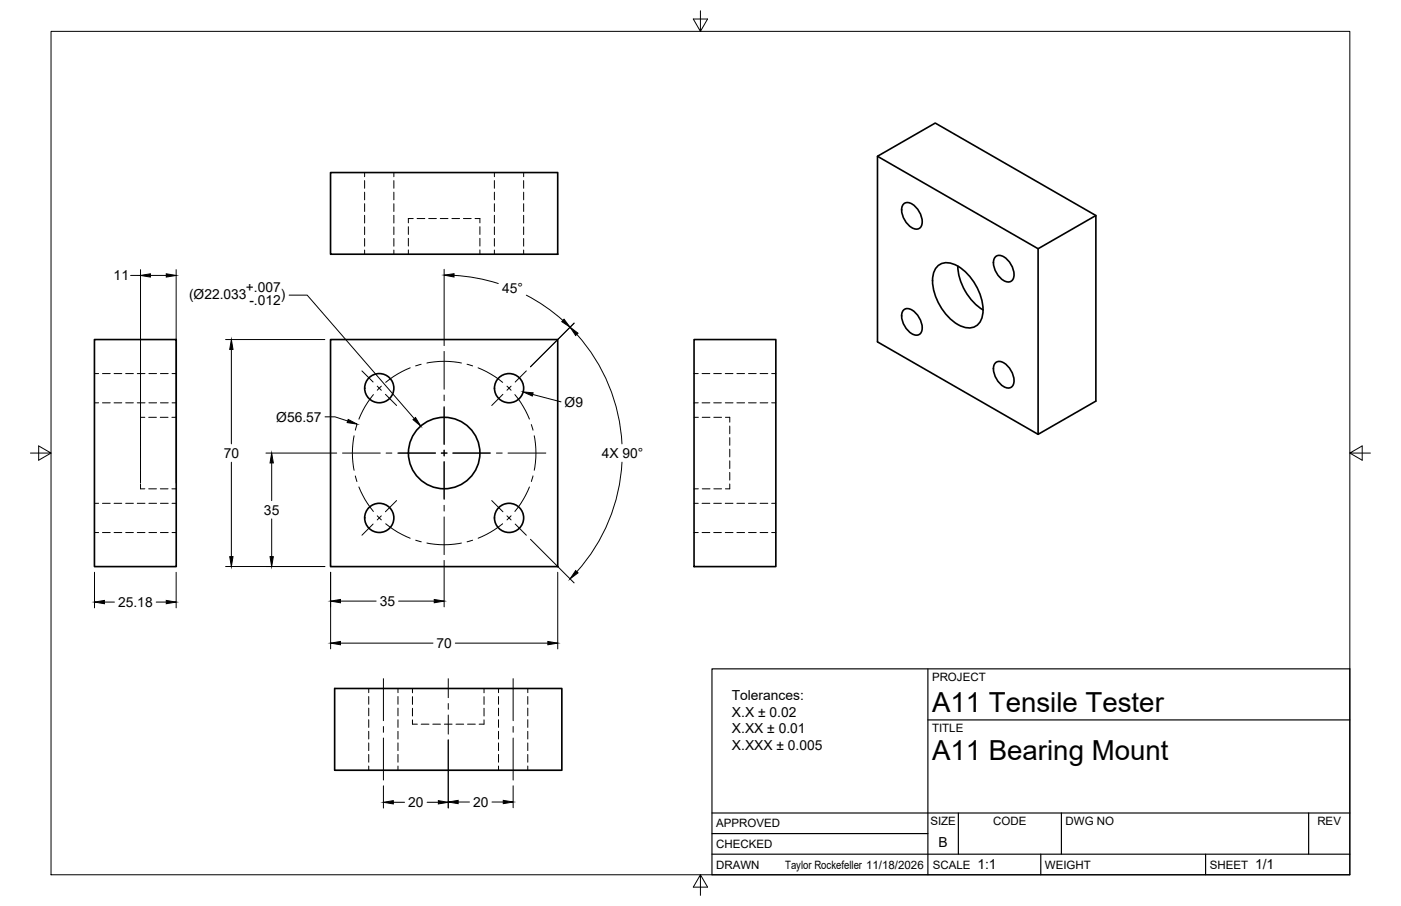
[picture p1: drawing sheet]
<svg xmlns="http://www.w3.org/2000/svg" width="432mm" height="279mm" viewBox="0 0 432 279" stroke-linecap="round" stroke-linejoin="round" font-family="sans-serif">
<!-- layer: Visible -->
<g fill="none" stroke="#000" stroke-width=".51">
<path d="M101.9 53.2h70v25.2h-70zM270.4 48.2l49.6 28.5 17.8-10.2v57.2l-17.8 10.2v-57.2M278.4 63a2.31 2.31 0 0 1 3.3 .3 6.4 6.4 0 0 1 2.3 6.4 1.88 1.88 0 0 1-2.9 .5 6.4 6.4 0 0 1-3-6.8zM306.7 79.3a2.31 2.31 0 0 1 3.3 .3 6.4 6.4 0 0 1 2.3 6.4 1.88 1.88 0 0 1-2.9 .5 6.4 6.4 0 0 1-3-6.8zM337.8 66.5l-49.6-28.5-17.8 10.2v57.2l49.6 28.5M278.4 95.7a2.31 2.31 0 0 1 3.3 .3 6.4 6.4 0 0 1 2.3 6.4 1.88 1.88 0 0 1-2.9 .5 6.4 6.4 0 0 1-3-6.8zM289 82a5.6 5.6 0 0 1 7.2 .7 17 17 0 0 1 6.7 14 4.4 4.4 0 0 1-6.6 3.9 16.6 16.6 0 0 1-8.8-15.2 5.4 5.4 0 0 1 1.5-3.4zM295.2 82a17.2 17.2 0 0 0 7.8 13.6M29.1 104.7h25.2v70h-25.2zM101.9 104.7h70v70h-70zM213.9 104.7h25.2v70h-25.2zM306.7 112a2.31 2.31 0 0 1 3.3 .3 6.4 6.4 0 0 1 2.3 6.4 1.88 1.88 0 0 1-2.9 .5 6.4 6.4 0 0 1-3-6.8z"/>
<path d="M103.1 212.3h70.1v25.2h-70.1z"/>
<circle cx="116.9" cy="119.7" r="4.5"/>
<circle cx="156.9" cy="119.7" r="4.5"/>
<circle cx="136.9" cy="139.7" r="11"/>
<circle cx="116.9" cy="159.7" r="4.5"/>
<circle cx="156.9" cy="159.7" r="4.5"/>
</g>
<!-- layer: Hidden -->
<g fill="none" stroke="#000" stroke-width=".31">
<path d="M112.4 53.2v1.3M112.4 55.7v2.4M112.4 59.3v2.3M121.4 53.2v1.3M121.4 55.7v2.4M121.4 59.3v2.3M152.4 53.2v1.3M152.4 55.7v2.4M152.4 59.3v2.3M161.4 53.2v1.3M161.4 55.7v2.4M161.4 59.3v2.3"/>
<path d="M112.4 62.8v2.4M112.4 66.4v2.4M112.4 70v2.3M112.4 73.6v2.3M112.4 77.1v1.3M121.4 62.8v2.4M121.4 66.4v2.4M121.4 70v2.3M121.4 73.6v2.3M121.4 77.1v1.3M125.9 69.9v2.4M125.9 73.5v2.4"/>
<path d="M125.9 77.1v1.3M127.4 67.4h-1.5v1.3M128.5 67.4h2.4M132.1 67.4h2.4M135.7 67.4h2.4M139.3 67.4h2.3M142.8 67.4h2.4M146.4 67.4h1.5v1.3M147.9 69.9v2.4M147.9 73.5v2.4M147.9 77.1v1.3M152.4 62.8v2.4"/>
<path d="M152.4 66.4v2.4M152.4 70v2.3M152.4 73.6v2.3M152.4 77.1v1.3M161.4 62.8v2.4M161.4 66.4v2.4M161.4 70v2.3M161.4 73.6v2.3M161.4 77.1v1.3M29.1 115.2h1.3M31.6 115.2h2.4M35.2 115.2h2.3"/>
<path d="M38.7 115.2h2.4M42.3 115.2h2.4M45.9 115.2h2.4M49.4 115.2h2.4M53 115.2h1.3M213.9 115.2h1.3M216.4 115.2h2.4M220 115.2h2.3M223.5 115.2h2.4M227.1 115.2h2.4M230.7 115.2h2.4M234.3 115.2h2.3"/>
<path d="M237.8 115.2h1.3M29.1 124.2h1.3M31.6 124.2h2.4M35.2 124.2h2.3M38.7 124.2h2.4M42.3 124.2h2.4M43.3 138.5v2.4M43.3 135v2.3M43.3 131.4v2.4M44.6 128.7h-1.3v1.5M45.8 128.7h2.4M45.9 124.2h2.4"/>
<path d="M49.4 128.7h2.4M49.4 124.2h2.4M53 128.7h1.3M53 124.2h1.3M213.9 124.2h1.3M213.9 128.7h1.3M216.4 124.2h2.4M216.4 128.7h2.4M220 124.2h2.3M220 128.7h2.4M223.5 124.2h2.4M223.6 128.7h1.3v1.5"/>
<path d="M224.9 131.4v2.4M224.9 135v2.3M224.9 138.5v2.4M227.1 124.2h2.4M230.7 124.2h2.4M234.3 124.2h2.3M237.8 124.2h1.3M29.1 155.2h1.3M31.6 155.2h2.4M35.2 155.2h2.3M38.7 155.2h2.4M42.3 155.2h2.4"/>
<path d="M43.3 149.2v1.5h1.3M43.3 145.7v2.4M43.3 142.1v2.4M45.8 150.7h2.4M45.9 155.2h2.4M49.4 150.7h2.4M49.4 155.2h2.4M53 150.7h1.3M53 155.2h1.3M213.9 155.2h1.3M213.9 150.7h1.3M216.4 155.2h2.4"/>
<path d="M216.4 150.7h2.4M220 155.2h2.3M220 150.7h2.4M223.5 155.2h2.4M224.9 142.1v2.4M224.9 145.7v2.4M224.9 149.2v1.5h-1.3M227.1 155.2h2.4M230.7 155.2h2.4M234.3 155.2h2.3M237.8 155.2h1.3M29.1 164.2h1.3"/>
<path d="M31.6 164.2h2.4M35.2 164.2h2.3M38.7 164.2h2.4M42.3 164.2h2.4M45.9 164.2h2.4M49.4 164.2h2.4M53 164.2h1.3M213.9 164.2h1.3M216.4 164.2h2.4M220 164.2h2.3M223.5 164.2h2.4M227.1 164.2h2.4"/>
<path d="M230.7 164.2h2.4M234.3 164.2h2.3M237.8 164.2h1.3M113.6 212.3v1.3M113.6 214.8v2.4M113.6 218.4v2.3M122.7 212.3v1.3M122.7 214.8v2.4M122.7 218.4v2.3M127.1 212.3v1.4M127.1 214.8v2.4M127.1 218.4v2.4"/>
<path d="M149.2 212.3v1.4M149.2 214.8v2.4M149.2 218.4v2.4M153.6 212.3v1.3M153.6 214.8v2.4M153.6 218.4v2.3M162.7 212.3v1.3M162.7 214.8v2.4M162.7 218.4v2.3M113.6 222v2.3M113.6 225.5v2.4M113.6 229.1v2.4"/>
<path d="M113.6 232.7v2.4M113.6 236.2v1.3M122.7 222v2.3M122.7 225.5v2.4M122.7 229.1v2.4M122.7 232.7v2.4M122.7 236.2v1.3M127.1 222v1.3h1.5M129.8 223.3h2.4M133.4 223.3h2.4M137 223.3h2.3M140.5 223.3h2.4"/>
<path d="M144.1 223.3h2.4M149.2 222v1.3h-1.5M153.6 222v2.3M153.6 225.5v2.4M153.6 229.1v2.4M153.6 232.7v2.4M153.6 236.2v1.3M162.7 222v2.3M162.7 225.5v2.4M162.7 229.1v2.4M162.7 232.7v2.4M162.7 236.2v1.3"/>
</g>
<!-- layer: Border -->
<path d="M15.7 9.7h400.3v260.1h-400.3zM215.9 3.3v6.4l-2.2-3.8h4.4l-2.2 3.8M9.4 139.7h6.3l-3.8-2.2v4.4l3.8-2.2M416 139.7l3.8 2.2v-4.4l-3.8 2.2h6.4M215.9 269.8l2.2 3.8h-4.4l2.2-3.8v6.3" fill="none" stroke="#000" stroke-width=".31"/>
<!-- layer: Titleblock -->
<path d="M219.4 206.3h196.6v63.5h-196.6zM286 206.3v63.5M286 222h130M219.4 257.1h66.6M219.4 250.7h196.6M295.4 250.7v12.7M327.1 250.7v12.7M403.3 250.7v12.7M219.4 263.4h196.6M320.8 263.4v6.4M371.6 263.4v6.4" fill="none" stroke="#000" stroke-width=".36"/>
<!-- layer: Smart Centers -->
<g fill="none" stroke="#000" stroke-width=".31">
<path d="M111.5 114.4l3.5 3.4M116.3 119.1l1.2 1.3M117.5 119.1l-1.2 1.2M126.4 113.4l-3.8 1.9-3.7 2.6M129.8 112.3l-1.7 .5M131.6 112a27 27 0 0 1 10.6 0M136.9 108.4v11.6M144 112.3l1.7 .5M147.3 113.4l3.9 1.9 3.7 2.6M156.3 119.1l1.2 1.2M157.5 119.1l-1.2 1.3M162.2 114.4l-3.4 3.4"/>
<path d="M105.6 139.7h11.6M109.1 134.4a27 27 0 0 0 0 10.6M110 130.9l-.5 1.8M115.1 121.7l-2.6 3.7-1.9 3.9M118.8 121.6l3.4 3.5M119 139.7h1.8M122.6 139.7h11.6M136 139.7h1.8M136.9 121.8v1.8M136.9 125.4v11.6M136.9 138.8v1.8M139.6 139.7h11.6"/>
<path d="M153 139.7h1.8M155 121.6l-3.4 3.5M156.6 139.7h11.6M158.7 121.7l2.6 3.7 1.9 3.8M163.8 130.9l.5 1.8M164.7 134.4a27 27 0 0 1 0 10.6M109.5 146.8l.5 1.7M110.6 150.2l1.9 3.9 2.6 3.6M116.3 159.1l1.2 1.2M117.5 159.1l-1.2 1.2M122.2 154.4l-3.4 3.4M136.9 142.4v11.6"/>
<path d="M136.9 155.8v1.8M136.9 159.4v11.6M151.6 154.4l3.4 3.4M156.3 159.1l1.2 1.2M157.5 159.1l-1.2 1.2M163.2 150.2l-1.9 3.9-2.6 3.6M164.3 146.8l-.5 1.7M115 161.6l-3.5 3.5M118.9 161.5l3.7 2.6 3.8 1.9M128.1 166.6l1.7 .5M131.6 167.5a27 27 0 0 0 10.6 0M145.7 166.6l-1.7 .5"/>
<path d="M154.9 161.5l-3.7 2.6-3.8 1.9M158.8 161.6l3.4 3.5M118.2 209.3v13M138.2 209.3v5.9M138.2 217v1.7M158.2 209.3v13M118.2 224v1.8M118.2 227.6v13M138.2 220.5v5.9M158.2 224v1.8M158.2 227.6v13"/>
</g>
<!-- layer: FD_Dimensions -->
<g fill="none" stroke="#000" stroke-width=".31">
<path d="M40.3 84.9h3M43.3 83.2v65.7M46.4 84.9h4.8M54.3 83.2v65.7M89.1 91h5.6l33 38.1M136.9 83.1v23.5M139.9 84.9l6.9 .8 6.8 1.7M162.2 91l5.9 3.6 5.4 4.2M177 99.7l-13.5 13.4M69.5 104.7h30.6M71.3 107.8v29.1M177.8 103.1a54.9 54.9 0 0 1 13.9 33.8"/>
<path d="M82 139.7h21.8M100.2 128.5h3l4 1.3M164.2 121.6l8.7 2.3M71.3 142.5v29.2M83.7 142.8v11.6M191.7 142.5a54.9 54.9 0 0 1-13.9 33.8M29.1 176.5v11M54.3 176.5v11M69.5 174.7h30.6M83.7 160v11.7M101.9 176.5v23.6M136.9 172.8v14.4"/>
<path d="M163.5 166.3l13.5 13.5M171.9 176.5v23.6M32.2 185.7h3.1M48.2 185.7h3M104.9 198.3h28.6M104.9 185.4h11M122.9 185.4h10.9M140.3 198.3h28.5M138.2 228.2v21M118.2 242.3v6.9M121.2 247.4h3.5M131.6 247.4h3.5"/>
<path d="M141.2 247.3h3.5M151.6 247.3h3.5M158.2 242.3v6.8"/>
</g>
<g fill="#000" stroke="#000" stroke-width=".31">
<path d="M43.3 84.9l3.1-.5v1zM51.2 84.4l3.1 .5-3.1 .5zM136.9 84.8l3.1-.4-.1 1zM173.8 98.4l1.9 2.5-2.6-1.7zM71.3 104.7l.5 3.1h-1zM175.7 100.9l2.5 1.9-.8 .7zM107.3 129.3l2.7 1.5-3-.5zM127.3 129.4l.8-.6 1.6 2.6zM161.2 120.9l3.1 .2-.2 1zM83.7 139.7l.5 3.1h-1zM70.8 171.7h1l-.5 3zM83.2 171.7h1l-.5 3z"/>
<path d="M177.4 176l.8 .7-2.5 1.8zM29.1 185.7l3.1-.5v1zM51.2 185.2l3.1 .5-3.1 .5zM101.9 198.3l3-.5v1zM101.9 185.4l3-.5v1zM133.8 184.9l3.1 .5-3.1 .5zM168.8 197.8l3.1 .5-3.1 .5zM118.2 247.4l3-.5v1zM135.1 246.9l3.1 .5-3.1 .5zM138.2 247.3l3-.5v1zM155.1 246.8l3.1 .5-3.1 .5z"/>
</g>
<g font-size="8.5">
<text x="287.3" y="219.5">A11 Tensile Tester</text>
<text x="287.3" y="234.5">A11 Bearing Mount</text>
</g>
<g font-size="4.3">
<text x="35" y="86.5">11</text>
<text x="58.3" y="92.1">(Ø22.033</text>
<text x="75.8" y="90.1">+.007</text>
<text x="76.9" y="94.2">-.012</text>
<text x="86.6" y="92.1">)</text>
<text x="154.8" y="90.5">45°</text>
<text x="174" y="125.4">Ø9</text>
<text x="85.2" y="130">Ø56.57</text>
<text x="68.9" y="141.2">70</text>
<text x="185.5" y="141.2">4X 90°</text>
<text x="81.4" y="158.7">35</text>
<text x="36.4" y="187.2">25.18</text>
<text x="117" y="186.9">35</text>
<text x="134.5" y="199.8">70</text>
<text x="225.5" y="215.9">Tolerances:</text>
<text x="225.6" y="221">X.X ± 0.02</text>
<text x="225.6" y="226.1">X.XX ± 0.01</text>
<text x="225.6" y="231.2">X.XXX ± 0.005</text>
<text x="125.8" y="248.9">20</text>
<text x="145.8" y="248.8">20</text>
<text x="289.3" y="261.2">B</text>
<text x="301.2" y="268.1">1:1</text>
<text x="386.8" y="268.1">1/1</text>
</g>
<g font-size="3.5">
<text x="287.3" y="210.1">PROJECT</text>
<text x="287.3" y="225.8">TITLE</text>
<text x="220.7" y="255.2">APPROVED</text>
<text x="286.7" y="254.5">SIZE</text>
<text x="306.1" y="254.5">CODE</text>
<text x="328.4" y="254.5">DWG NO</text>
<text x="406" y="254.5">REV</text>
<text x="220.7" y="261.5">CHECKED</text>
<text x="220.7" y="267.9">DRAWN</text>
<text x="242" y="267.9">Taylor Rockefeller 11/18/2026</text>
<text x="287.5" y="267.9">SCALE</text>
<text x="322.1" y="267.9">WEIGHT</text>
<text x="372.9" y="267.9">SHEET</text>
</g>
</svg>
